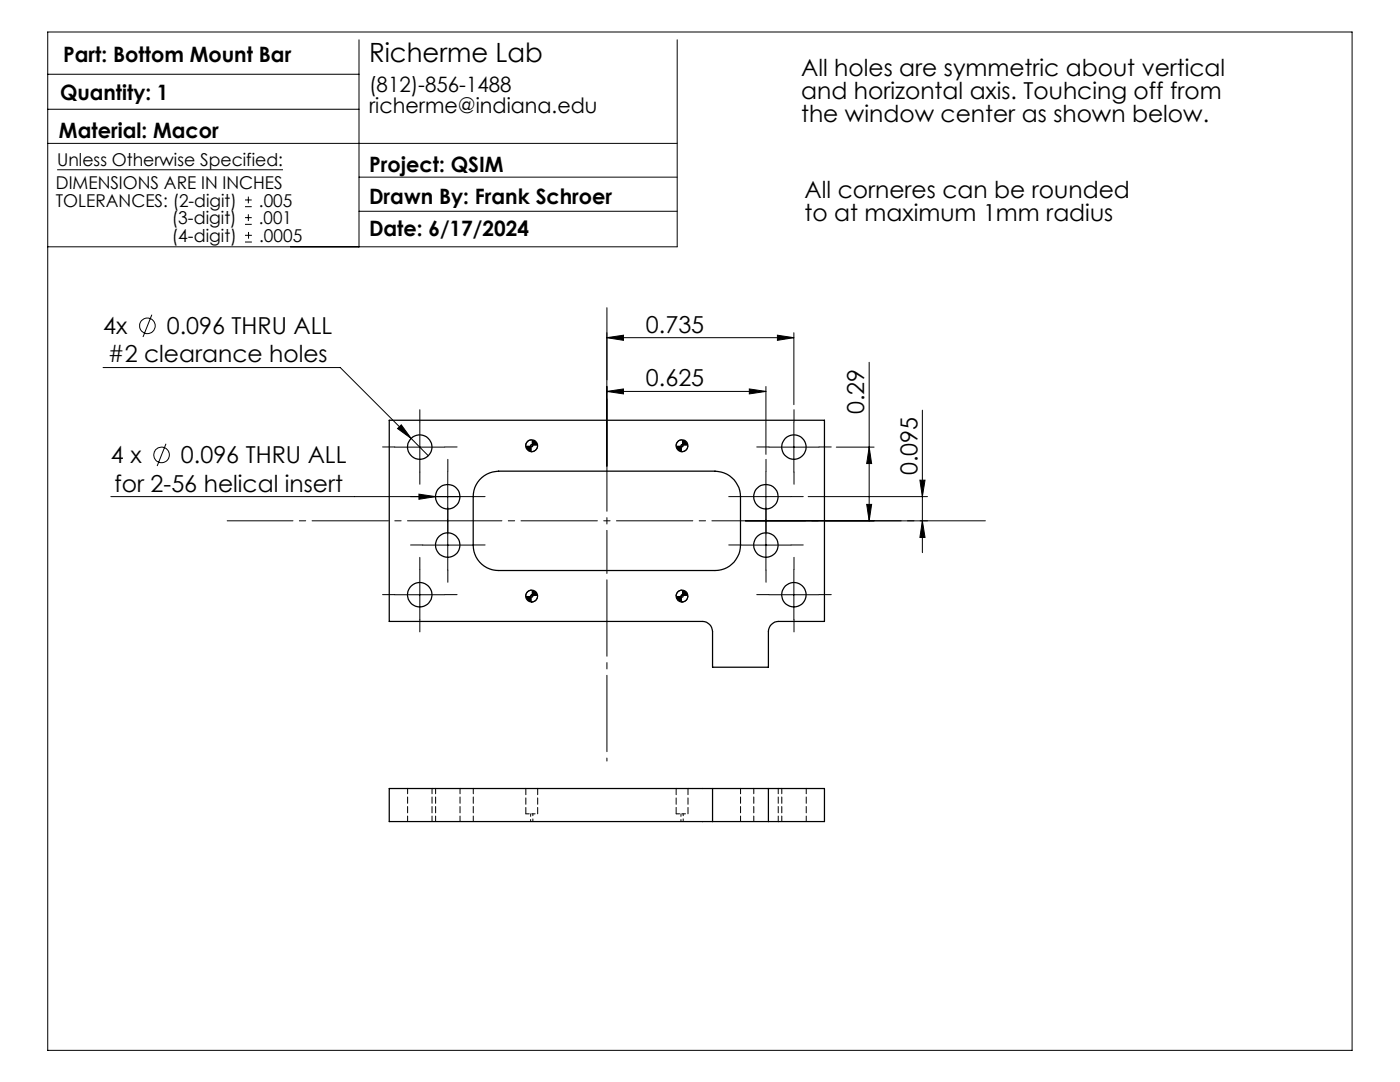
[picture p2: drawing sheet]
<svg xmlns="http://www.w3.org/2000/svg" width="279mm" height="216mm" viewBox="0 0 279 216" stroke-linecap="round" stroke-linejoin="round" font-family="sans-serif">
<g fill="none" stroke="#000" stroke-width=".2">
<path d="M9.5 6.4h260.3v203.2h-260.3zM9.5 14.8h62.1M71.6 7.9v41.3M135.1 7.9v41.3h-125.6M9.5 28.6h125.6M9.5 21.8h62.1M11.4 33.9h45.1M48.9 39.9h1.3M49.6 39.2v1.4M71.6 35.3h63.5M48.9 41.2h1.3M48.9 44.8h1.3"/>
<path d="M48.9 43.4h1.3M48.9 48.3h1.4M48.9 47h1.4M49.6 42.8v1.3M49.6 46.3v1.3M71.6 42.2h63.5M20.6 73.3h47.3l14.2 14.2M30.3 62.8l-1.8 4.4M121.1 78.1l3.3-.5v1zM121.1 67.4l3.3-.5v1zM121.1 66.4v26.6M121.1 78.1h31.8"/>
<path d="M121.1 67.4h37.3M149.5 77.6l3.4 .5-3.4 .5zM152.9 77.1v13.6M155.2 66.9l3.2 .5-3.2 .5zM158.4 66.4v14.4M173.5 72.3v31.6M33.1 88.5l-1.7 4.5M78.8 89.2h10M79.3 85.5l.8-.7 2 2.7zM82.1 87.5l3.4 3.4M83.6 98.6l3.3 .5-3.3 .5zM83.8 84.2v10"/>
<path d="M89.4 94.1v19.7M94.4 99.1h-72.3M106.1 87.8a1.15 1.15 0 0 0-1.2 1.1M107.3 88.9a1.21 1.21 0 0 1-1.2 1.2M136.1 87.8a1.09 1.09 0 0 0-1.2 1.1M137.3 88.9a1.2 1.2 0 0 1-1.2 1.2M147.8 99.1h10.1M152.9 94.1v19.7M153.5 89.2h9.9M158.4 84.2v10M161.3 99.1h23.8M166.9 89.2h7.5"/>
<path d="M173.5 89.2l.5 3.3h-1zM183.6 95.8h1l-.5 3.3zM184.1 81.8v28.5M78.8 118.7h10M83.8 113.7v10M84.3 108.8h10.1M106.1 117.8a1.21 1.21 0 0 0-1.2 1.1M107.3 118.9a1.21 1.21 0 0 1-1.2 1.2M136.1 117.8a1.14 1.14 0 0 0-1.2 1.1M137.3 118.9a1.2 1.2 0 0 1-1.2 1.2M147.8 108.8h10.1M148.8 103.9h36.3"/>
<path d="M153.5 118.7h9.9M158.4 113.7v10M173 100.6h1l-.5 3.3zM184.1 103.9l.5 3.3h-1z"/>
<circle cx="29.4" cy="65" r="1.55"/>
<circle cx="32.2" cy="90.8" r="1.56"/>
</g>
<g fill="none" stroke="#000" stroke-width=".2" stroke-dasharray="15.2 1.3 1.3 1.3">
<path d="M78.8 89.2h-2.5M83.8 84.2v-2.5M83.8 94.2v2.4M84.4 99.1h-2.5M88.8 89.2h2.4M89.4 94.1v-2.4M94.4 99.1h2.4M147.9 99.1h-2.5M152.9 94.1v-2.4M153.5 89.2h-2.5M157.9 99.1h2.4M158.5 84.2v-2.5"/>
<path d="M158.5 94.2v2.4M163.5 89.2h2.4M78.8 118.7h-2.5M83.8 113.7v-2.5M84.4 108.7h-2.5M88.8 118.7h2.4M89.4 104.1v2.4M89.4 103.7v-2.4M89.4 113.7v2.5M94.4 108.7h2.4M147.9 108.7h-2.5M152.9 104.1v2.4"/>
<path d="M152.9 103.7v-2.4M152.9 113.7v2.5M153.5 118.7h-2.5M157.9 108.7h2.4M158.5 113.7v-2.5M163.5 118.7h2.4M83.8 123.7v2.4M158.5 123.7v2.4"/>
</g>
<path d="M121.1 113.8v-19.8" fill="none" stroke="#000" stroke-width=".2" stroke-dasharray="15.2 1.3 1.3 1.3" stroke-dashoffset="7.2"/>
<path d="M121.1 94v-32.6" fill="none" stroke="#000" stroke-width=".2" stroke-dasharray="15.2 1.3 1.3 1.3" stroke-dashoffset=".8"/>
<path d="M121.1 113.8v38.1" fill="none" stroke="#000" stroke-width=".2" stroke-dasharray="15.2 1.3 1.3 1.3" stroke-dashoffset="-1.9"/>
<path d="M94.5 103.9h53.3" fill="none" stroke="#000" stroke-width=".2" stroke-dasharray="15.2 1.3 1.3 1.3" stroke-dashoffset="-9.5"/>
<path d="M147.8 103.9h48.9" fill="none" stroke="#000" stroke-width=".2" stroke-dasharray="15.2 1.3 1.3 1.3" stroke-dashoffset="2.2"/>
<path d="M94.5 103.9h-49.2" fill="none" stroke="#000" stroke-width=".2" stroke-dasharray="15.2 1.3 1.3 1.3" stroke-dashoffset="2.1"/>
<g fill="#000">
<path d="M121.1 78.1l3.3-.5v1zM149.5 77.6l3.4 .5-3.4 .5zM121.1 67.4l3.3-.5v1zM155.2 66.9l3.2 .5-3.2 .5z"/>
<path d="M80.1 84.8l-.8 .7 2.8 2zM83.6 98.6v1l3.3-.5z"/>
<path d="M104.9 88.9a1.2 1.2 0 0 0 1.2 1.2v-1.2zM106.1 87.8v1.1h1.2a1.14 1.14 0 0 0-1.2-1.1zM134.9 88.9a1.15 1.15 0 0 0 1.2 1.2v-1.2zM136.1 87.8v1.1h1.2a1.15 1.15 0 0 0-1.2-1.1zM134.9 118.9a1.15 1.15 0 0 0 1.2 1.2v-1.2zM136.1 117.8v1.1h1.2v-.1a1.16 1.16 0 0 0-1.2-1zM104.9 118.9a1.2 1.2 0 0 0 1.2 1.2v-1.2zM106.1 117.8v1.1h1.2a1.21 1.21 0 0 0-1.2-1.1z"/>
<path d="M184.1 103.9l.5 3.3h-1zM183.6 95.8h1l-.5 3.3zM173 100.6h1l-.5 3.3zM173.5 89.2l.5 3.3h-1z"/>
</g>
<g fill="none" stroke="#000" stroke-width=".25">
<path d="M77.7 83.9h86.8v40.1h-9.1a2.05 2.05 0 0 0-2 2v7.1h-11.2v-7.1a2.05 2.05 0 0 0-2-2h-62.5zM96.1 95.3l.5-.4a5.4 5.4 0 0 1 2.9-.9h43.2a5.2 5.2 0 0 1 5.1 5.1v9.7a5 5 0 0 1-5.1 5h-43.2a5 5 0 0 1-5.1-5l.1-10.3a5 5 0 0 1 1.6-3.2zM142.2 157.3h-64.5v6.6h64.5M142.2 157.3h11.2M142.2 157.3v6.6M153.4 157.3h11.1v6.6h-11.1M153.4 157.3v6.6M142.2 163.9h11.2"/>
<circle cx="83.8" cy="89.2" r="2.43"/>
<circle cx="89.4" cy="99.1" r="2.45"/>
<circle cx="106.1" cy="88.9" r="1.19"/>
<circle cx="106.1" cy="88.9" r=".22"/>
<circle cx="136.1" cy="89" r="1.18"/>
<circle cx="136.1" cy="88.9" r=".21"/>
<circle cx="152.9" cy="99.1" r="2.45"/>
<circle cx="158.4" cy="89.2" r="2.43"/>
<circle cx="83.8" cy="118.7" r="2.43"/>
<circle cx="89.4" cy="108.8" r="2.44"/>
<circle cx="106.1" cy="118.9" r="1.18"/>
<circle cx="106.1" cy="118.9" r=".23"/>
<circle cx="136.1" cy="118.9" r="1.17"/>
<circle cx="136.1" cy="118.9" r=".22"/>
<circle cx="152.9" cy="108.8" r="2.44"/>
<circle cx="158.4" cy="118.7" r="2.43"/>
</g>
<path d="M104.9 162.4h1.2M106.1 162.4h1.2M134.9 162.4h1.2M136.1 162.4h1.2" fill="none" stroke="#000" stroke-width=".2" stroke-dasharray="1.3 .6" stroke-dashoffset=".6"/>
<path d="M81.3 157.3v6.6M86.9 157.3v6.6M94.5 157.3v6.6M150.4 157.3v6.6M156 157.3v6.6M86.2 163.9v-6.6M91.8 163.9v-6.6M147.8 163.9v-6.6M155.3 163.9v-6.6M160.9 163.9v-6.6" fill="none" stroke="#000" stroke-width=".2" stroke-dasharray="1.3 .6" stroke-dashoffset=".2"/>
<path d="M104.9 157.3v5.1M134.9 157.3v5.1M107.3 162.4v-5.1M137.3 162.4v-5.1" fill="none" stroke="#000" stroke-width=".2" stroke-dasharray="1.3 .6"/>
<path d="M105.9 162.4v1.5M106.3 163.9v-1.5M135.9 162.4v1.5M136.3 163.9v-1.5" fill="none" stroke="#000" stroke-width=".2" stroke-dasharray="1.3 .6" stroke-dashoffset=".8"/>
<text font-size="5.3" x="73.7" y="12.3">Richerme Lab</text>
<g font-size="4.7">
<text x="159.9" y="15.2">All holes are symmetric about vertical</text>
<text x="159.9" y="19.8">and horizontal axis. Touhcing off from</text>
<text x="159.9" y="24.3">the window center as shown below.</text>
<text x="160.6" y="39.5">All corneres can be rounded</text>
<text x="160.6" y="44">to at maximum 1mm radius</text>
<text x="20.6" y="66.7">4x</text>
<text x="33.3" y="66.7">0.096 THRU ALL</text>
<text x="128.9" y="66.4">0.735</text>
<text x="21.5" y="72.3">#2 clearance holes</text>
<text x="128.9" y="77.1">0.625</text>
<text x="172.5" y="82.6" transform="rotate(-90 172.5 82.6)">0.29</text>
<text x="22.1" y="92.5">4 x</text>
<text x="36.1" y="92.5">0.096 THRU ALL</text>
<text x="183.1" y="94.8" transform="rotate(-90 183.1 94.8)">0.095</text>
<text x="22.8" y="98.1">for 2-56 helical insert</text>
</g>
<g font-size="4.2">
<text x="12.6" y="12.4">Part: Bottom Mount Bar</text>
<text x="12" y="20">Quantity: 1</text>
<text x="73.7" y="18.3">(812)-856-1488</text>
<text x="73.7" y="22.5">richerme@indiana.edu</text>
<text x="11.8" y="27.5">Material: Macor</text>
<text x="73.7" y="34.3">Project: QSIM</text>
<text x="73.7" y="40.7">Drawn By: Frank Schroer</text>
<text x="73.7" y="47.2">Date: 6/17/2024</text>
</g>
<g font-size="3.5">
<text x="11.4" y="33.1">Unless Otherwise Specified:</text>
<text x="11.2" y="37.7">DIMENSIONS ARE IN INCHES</text>
<text x="11.2" y="41.2">TOLERANCES: (2-digit)</text>
<text x="51.7" y="41.2">.005</text>
<text x="34.3" y="44.8">(3-digit)</text>
<text x="51.7" y="44.8">.001</text>
<text x="34.3" y="48.3">(4-digit)</text>
<text x="51.7" y="48.3">.0005</text>
</g>
</svg>
